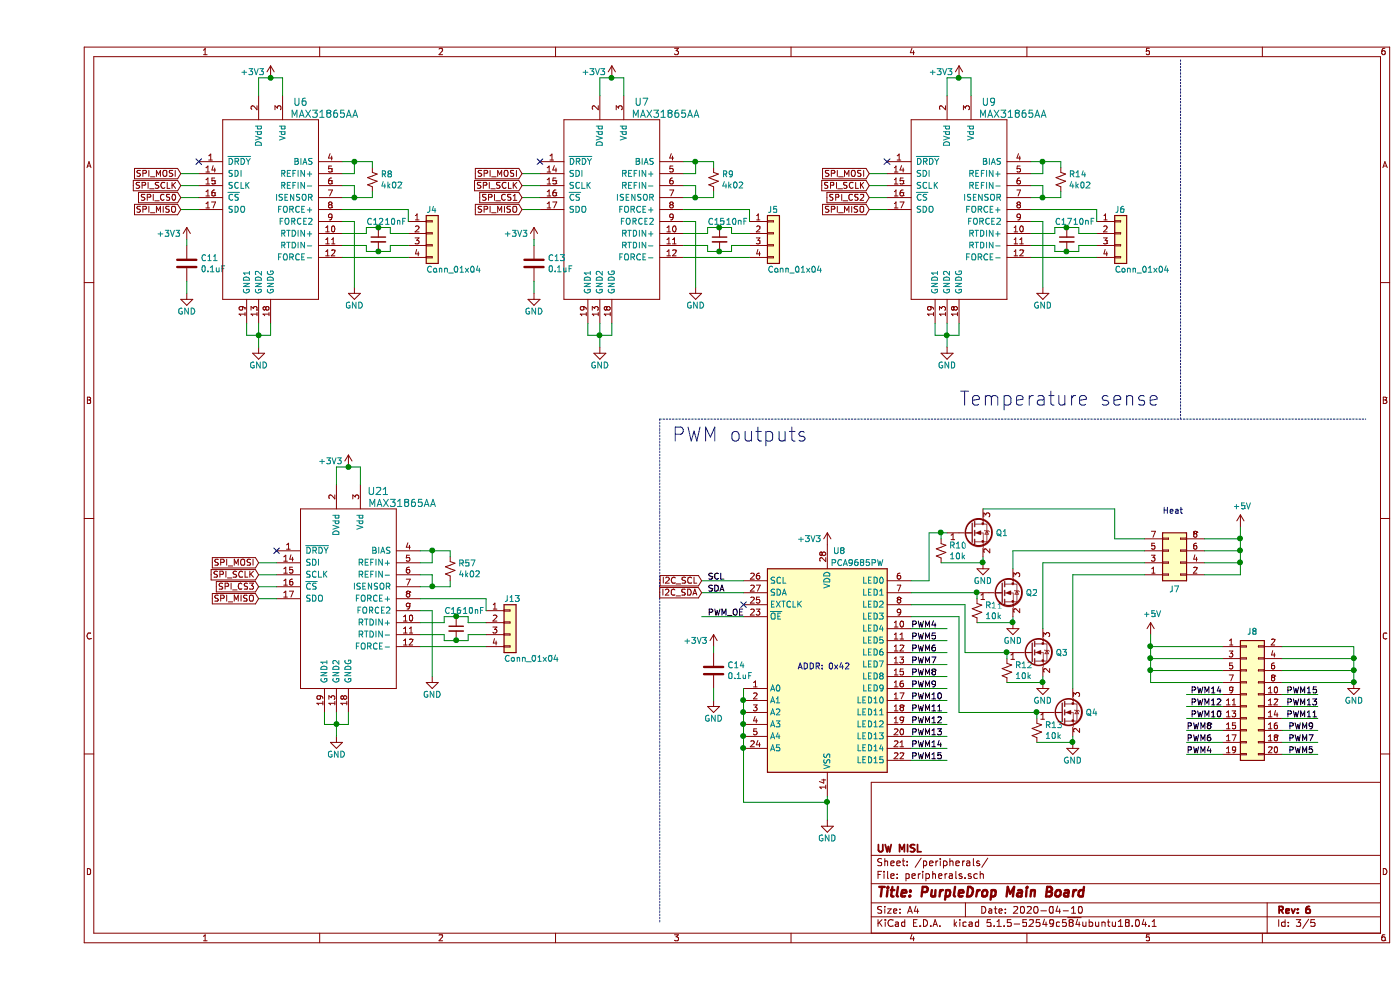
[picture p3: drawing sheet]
EESchema Schematic File Version 4
EELAYER 30 0
EELAYER END
$Descr A4 11693 8268
encoding utf-8
Sheet 3 5
Title "PurpleDrop Main Board"
Date "2020-04-10"
Rev "6"
Comp "UW MISL"
Comment1 ""
Comment2 ""
Comment3 ""
Comment4 ""
$EndDescr
$Comp
L Driver_LED:PCA9685PW U8
U 1 1
P 6600 5550
F 0 "U8" H 6700 6500 50  0000 C CNN
F 1 "PCA9685PW" H 6850 6400 50  0000 C CNN
F 2 "Package_SO:TSSOP-28_4.4x9.7mm_P0.65mm" H 6625 4575 50  0001 L CNN
F 3 "http://www.nxp.com/documents/data_sheet/PCA9685.pdf" H 6200 6250 50  0001 C CNN
F 4 "PCA9685PW" H 6600 5550 50  0001 C CNN "PN"
F 5 "568-11925-1-ND " H 6600 5550 50  0001 C CNN "Digikey PN"
	1    6600 5550
	1    0    0    -1  
$EndComp
$Comp
L power:GND #PWR?
U 1 1
P 6600 6850
AR Path="/5D31F1CA/5D7A4ACF" Ref="#PWR?"  Part="1" 
AR Path="/5D31F2B8/5D7A4ACF" Ref="#PWR?"  Part="1" 
AR Path="/5D7A24CC/5D7A4ACF" Ref="#PWR054"  Part="1" 
F 0 "#PWR054" H 6600 6600 50  0001 C CNN
F 1 "GND" H 6600 6700 50  0000 C CNN
F 2 "" H 6600 6850 60  0000 C CNN
F 3 "" H 6600 6850 60  0000 C CNN
	1    6600 6850
	1    0    0    -1  
$EndComp
$Comp
L power:+3V3 #PWR?
U 1 1
P 6600 4550
AR Path="/5D31F2B8/5D7A5C78" Ref="#PWR?"  Part="1" 
AR Path="/5D7A24CC/5D7A5C78" Ref="#PWR053"  Part="1" 
F 0 "#PWR053" H 6600 4400 50  0001 C CNN
F 1 "+3V3" H 6450 4600 50  0000 C CNN
F 2 "" H 6600 4550 50  0001 C CNN
F 3 "" H 6600 4550 50  0001 C CNN
	1    6600 4550
	1    0    0    -1  
$EndComp
Wire Wire Line
	5900 4850 5550 4850
Wire Wire Line
	5900 4950 5550 4950
Wire Wire Line
	5900 5150 5550 5150
Text Label 5600 4850 0    50   ~ 0
SCL
Text Label 5600 4950 0    50   ~ 0
SDA
Text Label 5600 5150 0    50   ~ 0
PWM_OE
$Comp
L Device:C C14
U 1 1
P 5650 5600
F 0 "C14" H 5765 5646 50  0000 L CNN
F 1 "0.1uF" H 5765 5555 50  0000 L CNN
F 2 "Capacitor_SMD:C_0603_1608Metric" H 5688 5450 50  0001 C CNN
F 3 "~" H 5650 5600 50  0001 C CNN
F 4 "CC0603KRX7R7BB104" H 5650 5600 50  0001 C CNN "PN"
F 5 "311-1088-2-ND " H 5650 5600 50  0001 C CNN "Digikey PN"
F 6 "16V" H 5650 5600 50  0001 C CNN "Description"
F 7 "16V" H 5650 5600 50  0001 C CNN "Part Description"
	1    5650 5600
	1    0    0    -1  
$EndComp
$Comp
L power:+3V3 #PWR?
U 1 1
P 5650 5400
AR Path="/5D31F2B8/5D7A9D64" Ref="#PWR?"  Part="1" 
AR Path="/5D7A24CC/5D7A9D64" Ref="#PWR051"  Part="1" 
F 0 "#PWR051" H 5650 5250 50  0001 C CNN
F 1 "+3V3" H 5500 5450 50  0000 C CNN
F 2 "" H 5650 5400 50  0001 C CNN
F 3 "" H 5650 5400 50  0001 C CNN
	1    5650 5400
	1    0    0    -1  
$EndComp
$Comp
L power:GND #PWR?
U 1 1
P 5650 5850
AR Path="/5D31F1CA/5D7AA40C" Ref="#PWR?"  Part="1" 
AR Path="/5D31F2B8/5D7AA40C" Ref="#PWR?"  Part="1" 
AR Path="/5D7A24CC/5D7AA40C" Ref="#PWR052"  Part="1" 
F 0 "#PWR052" H 5650 5600 50  0001 C CNN
F 1 "GND" H 5650 5700 50  0000 C CNN
F 2 "" H 5650 5850 60  0000 C CNN
F 3 "" H 5650 5850 60  0000 C CNN
	1    5650 5850
	1    0    0    -1  
$EndComp
Wire Wire Line
	5650 5400 5650 5450
Wire Wire Line
	5650 5750 5650 5850
Wire Wire Line
	6600 6650 6600 6700
Wire Wire Line
	5900 5750 5900 5850
Wire Wire Line
	5900 5950 5900 5850
Connection ~ 5900 5850
Wire Wire Line
	5900 5950 5900 6050
Connection ~ 5900 5950
Wire Wire Line
	5900 6050 5900 6150
Connection ~ 5900 6050
Wire Wire Line
	5900 6150 5900 6250
Connection ~ 5900 6150
Wire Wire Line
	5900 6250 5900 6700
Wire Wire Line
	5900 6700 6600 6700
Connection ~ 5900 6250
Connection ~ 6600 6700
Wire Wire Line
	6600 6700 6600 6850
Text Notes 6350 5600 0    50   ~ 0
ADDR: 0x42
NoConn ~ 5900 5050
$Comp
L Device:Q_NMOS_GSD Q1
U 1 1
P 7800 4450
F 0 "Q1" H 8006 4450 50  0000 L CNN
F 1 "SSM3K329R" H 8006 4405 50  0001 L CNN
F 2 "Package_TO_SOT_SMD:SOT-23" H 8000 4550 50  0001 C CNN
F 3 "~" H 7800 4450 50  0001 C CNN
F 4 "SSM3K329R" H 7800 4450 50  0001 C CNN "PN"
F 5 "SSM3K329RLFCT-ND" H 7800 4450 50  0001 C CNN "Digikey PN"
	1    7800 4450
	1    0    0    -1  
$EndComp
$Comp
L Device:Q_NMOS_GSD Q2
U 1 1
P 8050 4950
F 0 "Q2" H 8256 4950 50  0000 L CNN
F 1 "SSM3K329R" H 8256 4905 50  0001 L CNN
F 2 "Package_TO_SOT_SMD:SOT-23" H 8250 5050 50  0001 C CNN
F 3 "~" H 8050 4950 50  0001 C CNN
F 4 "SSM3K329R" H 8050 4950 50  0001 C CNN "PN"
F 5 "SSM3K329RLFCT-ND" H 8050 4950 50  0001 C CNN "Digikey PN"
	1    8050 4950
	1    0    0    -1  
$EndComp
$Comp
L Device:Q_NMOS_GSD Q3
U 1 1
P 8300 5450
F 0 "Q3" H 8506 5450 50  0000 L CNN
F 1 "SSM3K329R" H 8506 5405 50  0001 L CNN
F 2 "Package_TO_SOT_SMD:SOT-23" H 8500 5550 50  0001 C CNN
F 3 "~" H 8300 5450 50  0001 C CNN
F 4 "SSM3K329R" H 8300 5450 50  0001 C CNN "PN"
F 5 "SSM3K329RLFCT-ND" H 8300 5450 50  0001 C CNN "Digikey PN"
	1    8300 5450
	1    0    0    -1  
$EndComp
$Comp
L Device:Q_NMOS_GSD Q4
U 1 1
P 8550 5950
F 0 "Q4" H 8756 5950 50  0000 L CNN
F 1 "SSM3K329R" H 8756 5905 50  0001 L CNN
F 2 "Package_TO_SOT_SMD:SOT-23" H 8750 6050 50  0001 C CNN
F 3 "~" H 8550 5950 50  0001 C CNN
F 4 "SSM3K329R" H 8550 5950 50  0001 C CNN "PN"
F 5 "SSM3K329RLFCT-ND" H 8550 5950 50  0001 C CNN "Digikey PN"
	1    8550 5950
	1    0    0    -1  
$EndComp
$Comp
L power:GND #PWR?
U 1 1
P 7900 4700
AR Path="/5D31F1CA/5D7BB854" Ref="#PWR?"  Part="1" 
AR Path="/5D31F2B8/5D7BB854" Ref="#PWR?"  Part="1" 
AR Path="/5D7A24CC/5D7BB854" Ref="#PWR059"  Part="1" 
F 0 "#PWR059" H 7900 4450 50  0001 C CNN
F 1 "GND" H 7900 4550 50  0000 C CNN
F 2 "" H 7900 4700 60  0000 C CNN
F 3 "" H 7900 4700 60  0000 C CNN
	1    7900 4700
	1    0    0    -1  
$EndComp
$Comp
L power:GND #PWR?
U 1 1
P 8150 5200
AR Path="/5D31F1CA/5D7BC585" Ref="#PWR?"  Part="1" 
AR Path="/5D31F2B8/5D7BC585" Ref="#PWR?"  Part="1" 
AR Path="/5D7A24CC/5D7BC585" Ref="#PWR060"  Part="1" 
F 0 "#PWR060" H 8150 4950 50  0001 C CNN
F 1 "GND" H 8150 5050 50  0000 C CNN
F 2 "" H 8150 5200 60  0000 C CNN
F 3 "" H 8150 5200 60  0000 C CNN
	1    8150 5200
	1    0    0    -1  
$EndComp
$Comp
L power:GND #PWR?
U 1 1
P 8400 5700
AR Path="/5D31F1CA/5D7BCB11" Ref="#PWR?"  Part="1" 
AR Path="/5D31F2B8/5D7BCB11" Ref="#PWR?"  Part="1" 
AR Path="/5D7A24CC/5D7BCB11" Ref="#PWR062"  Part="1" 
F 0 "#PWR062" H 8400 5450 50  0001 C CNN
F 1 "GND" H 8400 5550 50  0000 C CNN
F 2 "" H 8400 5700 60  0000 C CNN
F 3 "" H 8400 5700 60  0000 C CNN
	1    8400 5700
	1    0    0    -1  
$EndComp
$Comp
L power:GND #PWR?
U 1 1
P 8650 6200
AR Path="/5D31F1CA/5D7BD7E6" Ref="#PWR?"  Part="1" 
AR Path="/5D31F2B8/5D7BD7E6" Ref="#PWR?"  Part="1" 
AR Path="/5D7A24CC/5D7BD7E6" Ref="#PWR063"  Part="1" 
F 0 "#PWR063" H 8650 5950 50  0001 C CNN
F 1 "GND" H 8650 6050 50  0000 C CNN
F 2 "" H 8650 6200 60  0000 C CNN
F 3 "" H 8650 6200 60  0000 C CNN
	1    8650 6200
	1    0    0    -1  
$EndComp
Wire Wire Line
	7300 4850 7450 4850
Wire Wire Line
	7450 4850 7450 4450
Wire Wire Line
	7450 4450 7550 4450
Wire Wire Line
	7300 4950 7850 4950
Wire Wire Line
	7300 5050 7750 5050
Wire Wire Line
	7750 5050 7750 5450
Wire Wire Line
	7750 5450 8100 5450
Wire Wire Line
	7300 5150 7700 5150
Wire Wire Line
	7700 5150 7700 5950
Wire Wire Line
	7700 5950 8350 5950
Wire Wire Line
	7300 5250 7600 5250
Wire Wire Line
	7300 5350 7600 5350
Wire Wire Line
	7300 5450 7600 5450
Wire Wire Line
	7300 5550 7600 5550
Wire Wire Line
	7300 5650 7600 5650
Wire Wire Line
	7300 5750 7600 5750
Wire Wire Line
	7300 5850 7600 5850
Wire Wire Line
	7300 5950 7600 5950
Wire Wire Line
	7300 6050 7600 6050
Wire Wire Line
	7300 6150 7600 6150
Wire Wire Line
	7300 6250 7600 6250
Wire Wire Line
	7300 6350 7600 6350
Wire Wire Line
	10050 4400 10050 4500
Wire Wire Line
	10050 4800 9750 4800
Wire Wire Line
	9750 4700 10050 4700
Connection ~ 10050 4700
Wire Wire Line
	10050 4700 10050 4800
Wire Wire Line
	9750 4600 10050 4600
Connection ~ 10050 4600
Wire Wire Line
	10050 4600 10050 4700
Wire Wire Line
	9750 4500 10050 4500
Connection ~ 10050 4500
Wire Wire Line
	10050 4500 10050 4600
Wire Wire Line
	7900 4250 9000 4250
Wire Wire Line
	8150 4750 8150 4600
Text Label 7300 5250 0    50   ~ 0
PWM4
Text Label 7300 5350 0    50   ~ 0
PWM5
Text Label 7300 5450 0    50   ~ 0
PWM6
Text Label 7300 5550 0    50   ~ 0
PWM7
Text Label 7300 5650 0    50   ~ 0
PWM8
Text Label 7300 5750 0    50   ~ 0
PWM9
Text Label 7300 5850 0    50   ~ 0
PWM10
Text Label 7300 5950 0    50   ~ 0
PWM11
Text Label 7300 6050 0    50   ~ 0
PWM12
Text Label 7300 6150 0    50   ~ 0
PWM13
Text Label 7300 6250 0    50   ~ 0
PWM14
Text Label 7300 6350 0    50   ~ 0
PWM15
Wire Wire Line
	9600 6300 9900 6300
Wire Wire Line
	9600 6200 9900 6200
Wire Wire Line
	9600 6100 9900 6100
Wire Wire Line
	9600 6000 9900 6000
Wire Wire Line
	9600 5900 9900 5900
Wire Wire Line
	9600 5800 9900 5800
Wire Wire Line
	10700 5800 10400 5800
Wire Wire Line
	10700 5900 10400 5900
Wire Wire Line
	10700 6000 10400 6000
Wire Wire Line
	10700 6100 10400 6100
Wire Wire Line
	10700 6200 10400 6200
Wire Wire Line
	10700 6300 10400 6300
Text Label 9600 6300 0    50   ~ 0
PWM4
Text Label 10450 6300 0    50   ~ 0
PWM5
Text Label 9600 6200 0    50   ~ 0
PWM6
Text Label 10450 6200 0    50   ~ 0
PWM7
Text Label 9600 6100 0    50   ~ 0
PWM8
Text Label 10450 6100 0    50   ~ 0
PWM9
Text Label 9900 6000 2    50   ~ 0
PWM10
Text Label 10700 6000 2    50   ~ 0
PWM11
Text Label 9900 5900 2    50   ~ 0
PWM12
Text Label 10700 5900 2    50   ~ 0
PWM13
Text Label 9900 5800 2    50   ~ 0
PWM14
Text Label 10700 5800 2    50   ~ 0
PWM15
$Comp
L power:GND #PWR?
U 1 1
P 11000 5700
AR Path="/5D31F1CA/5D7DAF05" Ref="#PWR?"  Part="1" 
AR Path="/5D31F2B8/5D7DAF05" Ref="#PWR?"  Part="1" 
AR Path="/5D7A24CC/5D7DAF05" Ref="#PWR066"  Part="1" 
F 0 "#PWR066" H 11000 5450 50  0001 C CNN
F 1 "GND" H 11000 5550 50  0000 C CNN
F 2 "" H 11000 5700 60  0000 C CNN
F 3 "" H 11000 5700 60  0000 C CNN
	1    11000 5700
	1    0    0    -1  
$EndComp
Wire Wire Line
	10400 5400 11000 5400
Wire Wire Line
	10400 5500 11000 5500
Wire Wire Line
	11000 5500 11000 5400
Wire Wire Line
	11000 5600 11000 5700
Wire Wire Line
	10400 5700 11000 5700
Wire Wire Line
	10400 5600 11000 5600
Connection ~ 11000 5700
Wire Wire Line
	9300 5400 9300 5300
Wire Wire Line
	9900 5400 9300 5400
Wire Wire Line
	9900 5500 9300 5500
Wire Wire Line
	9300 5500 9300 5400
Connection ~ 9300 5400
Wire Wire Line
	9300 5600 9300 5700
Wire Wire Line
	9900 5700 9300 5700
Wire Wire Line
	9900 5600 9300 5600
$Comp
L Device:R_Small_US R10
U 1 1
P 7550 4600
F 0 "R10" H 7618 4646 50  0000 L CNN
F 1 "10k" H 7618 4555 50  0000 L CNN
F 2 "Resistor_SMD:R_0603_1608Metric" H 7550 4600 50  0001 C CNN
F 3 "~" H 7550 4600 50  0001 C CNN
F 4 "RC0603JR-0710KL" H 7550 4600 50  0001 C CNN "PN"
F 5 " 311-10KGRCT-ND" H 7550 4600 50  0001 C CNN "Digikey PN"
	1    7550 4600
	1    0    0    -1  
$EndComp
$Comp
L Device:R_Small_US R11
U 1 1
P 7850 5100
F 0 "R11" H 7918 5146 50  0000 L CNN
F 1 "10k" H 7918 5055 50  0000 L CNN
F 2 "Resistor_SMD:R_0603_1608Metric" H 7850 5100 50  0001 C CNN
F 3 "~" H 7850 5100 50  0001 C CNN
F 4 "RC0603JR-0710KL" H 7850 5100 50  0001 C CNN "PN"
F 5 " 311-10KGRCT-ND" H 7850 5100 50  0001 C CNN "Digikey PN"
	1    7850 5100
	1    0    0    -1  
$EndComp
$Comp
L Device:R_Small_US R12
U 1 1
P 8100 5600
F 0 "R12" H 8168 5646 50  0000 L CNN
F 1 "10k" H 8168 5555 50  0000 L CNN
F 2 "Resistor_SMD:R_0603_1608Metric" H 8100 5600 50  0001 C CNN
F 3 "~" H 8100 5600 50  0001 C CNN
F 4 "RC0603JR-0710KL" H 8100 5600 50  0001 C CNN "PN"
F 5 " 311-10KGRCT-ND" H 8100 5600 50  0001 C CNN "Digikey PN"
	1    8100 5600
	1    0    0    -1  
$EndComp
$Comp
L Device:R_Small_US R13
U 1 1
P 8350 6100
F 0 "R13" H 8418 6146 50  0000 L CNN
F 1 "10k" H 8418 6055 50  0000 L CNN
F 2 "Resistor_SMD:R_0603_1608Metric" H 8350 6100 50  0001 C CNN
F 3 "~" H 8350 6100 50  0001 C CNN
F 4 "RC0603JR-0710KL" H 8350 6100 50  0001 C CNN "PN"
F 5 " 311-10KGRCT-ND" H 8350 6100 50  0001 C CNN "Digikey PN"
	1    8350 6100
	1    0    0    -1  
$EndComp
Wire Wire Line
	7550 4500 7550 4450
Connection ~ 7550 4450
Wire Wire Line
	7550 4450 7600 4450
Wire Wire Line
	7550 4700 7900 4700
Wire Wire Line
	7900 4650 7900 4700
Connection ~ 7900 4700
Wire Wire Line
	7850 4950 7850 5000
Connection ~ 7850 4950
Wire Wire Line
	7850 5200 8150 5200
Wire Wire Line
	8150 5150 8150 5200
Connection ~ 8150 5200
Wire Wire Line
	8400 5650 8400 5700
Wire Wire Line
	8650 6150 8650 6200
Wire Wire Line
	8350 6000 8350 5950
Connection ~ 8350 5950
Wire Wire Line
	8350 6200 8650 6200
Connection ~ 8650 6200
Wire Wire Line
	8100 5500 8100 5450
Connection ~ 8100 5450
Connection ~ 8400 5700
Wire Wire Line
	8100 5700 8400 5700
Wire Wire Line
	11000 5500 11000 5600
Connection ~ 11000 5500
Connection ~ 11000 5600
Wire Wire Line
	9300 5500 9300 5600
Connection ~ 9300 5500
Connection ~ 9300 5600
Text GLabel 1200 1450 0    50   Input ~ 0
SPI_MOSI
Text GLabel 1200 1750 0    50   Input ~ 0
SPI_MISO
Text GLabel 1200 1550 0    50   Input ~ 0
SPI_SCLK
Text GLabel 1200 1650 0    50   Input ~ 0
SPI_CS0
Text GLabel 4050 1650 0    50   Input ~ 0
SPI_CS1
Text GLabel 6950 1650 0    50   Input ~ 0
SPI_CS2
Wire Wire Line
	1200 1450 1350 1450
Wire Wire Line
	1350 1550 1200 1550
Wire Wire Line
	1350 1750 1200 1750
$Comp
L power:+3V3 #PWR?
U 1 1
P 1950 650
AR Path="/5D31F2B8/5D220ADC" Ref="#PWR?"  Part="1" 
AR Path="/5D7A24CC/5D220ADC" Ref="#PWR044"  Part="1" 
F 0 "#PWR044" H 1950 500 50  0001 C CNN
F 1 "+3V3" H 1800 700 50  0000 C CNN
F 2 "" H 1950 650 50  0001 C CNN
F 3 "" H 1950 650 50  0001 C CNN
	1    1950 650 
	1    0    0    -1  
$EndComp
$Comp
L power:GND #PWR?
U 1 1
P 1850 2900
AR Path="/5D31F1CA/5D22171C" Ref="#PWR?"  Part="1" 
AR Path="/5D31F2B8/5D22171C" Ref="#PWR?"  Part="1" 
AR Path="/5D7A24CC/5D22171C" Ref="#PWR043"  Part="1" 
F 0 "#PWR043" H 1850 2650 50  0001 C CNN
F 1 "GND" H 1850 2750 50  0000 C CNN
F 2 "" H 1850 2900 60  0000 C CNN
F 3 "" H 1850 2900 60  0000 C CNN
	1    1850 2900
	1    0    0    -1  
$EndComp
Wire Wire Line
	1850 800  1850 650 
Wire Wire Line
	1850 650  1950 650 
Wire Wire Line
	1950 650  2050 650 
Wire Wire Line
	2050 650  2050 800 
Connection ~ 1950 650 
Wire Wire Line
	1850 2700 1850 2800
Wire Wire Line
	1750 2700 1750 2800
Wire Wire Line
	1750 2800 1850 2800
Connection ~ 1850 2800
Wire Wire Line
	1850 2800 1850 2900
Wire Wire Line
	1950 2700 1950 2800
Wire Wire Line
	1950 2800 1850 2800
$Comp
L Device:R_Small_US R8
U 1 1
P 2800 1500
F 0 "R8" H 2868 1546 50  0000 L CNN
F 1 "4k02" H 2868 1455 50  0000 L CNN
F 2 "Resistor_SMD:R_0603_1608Metric" H 2800 1500 50  0001 C CNN
F 3 "~" H 2800 1500 50  0001 C CNN
F 4 "RQ73C1J4K02BTD" H 2800 1500 50  0001 C CNN "PN"
F 5 " A140875CT-ND" H 2800 1500 50  0001 C CNN "Digikey PN"
	1    2800 1500
	1    0    0    -1  
$EndComp
Wire Wire Line
	2800 1650 2800 1600
Wire Wire Line
	2550 1350 2650 1350
Wire Wire Line
	2800 1350 2800 1400
Wire Wire Line
	2550 1450 2650 1450
Wire Wire Line
	2650 1450 2650 1350
Connection ~ 2650 1350
Wire Wire Line
	2650 1350 2800 1350
Wire Wire Line
	2550 1550 2650 1550
Wire Wire Line
	2650 1550 2650 1650
Connection ~ 2650 1650
Wire Wire Line
	2650 1650 2800 1650
Wire Wire Line
	2550 1650 2650 1650
$Comp
L Connector_Generic:Conn_01x04 J4
U 1 1
P 3300 1950
F 0 "J4" H 3250 2150 50  0000 L CNN
F 1 "Conn_01x04" H 3250 1650 50  0000 L CNN
F 2 "Connector_PinHeader_2.54mm:PinHeader_1x04_P2.54mm_Vertical" H 3300 1950 50  0001 C CNN
F 3 "~" H 3300 1950 50  0001 C CNN
	1    3300 1950
	1    0    0    -1  
$EndComp
Wire Wire Line
	2550 1750 3100 1750
Wire Wire Line
	3100 1750 3100 1850
Wire Wire Line
	2550 2150 3100 2150
$Comp
L Device:C_Small C12
U 1 1
P 2850 2000
F 0 "C12" H 2750 2150 50  0000 L CNN
F 1 "10nF" H 2900 2150 50  0000 L CNN
F 2 "Capacitor_SMD:C_0603_1608Metric" H 2850 2000 50  0001 C CNN
F 3 "~" H 2850 2000 50  0001 C CNN
F 4 "CL10B103KB8NNNC" H 2850 2000 50  0001 C CNN "PN"
F 5 "1276-1009-1-ND" H 2850 2000 50  0001 C CNN "Digikey PN"
	1    2850 2000
	1    0    0    -1  
$EndComp
Wire Wire Line
	2550 1950 2750 1950
Wire Wire Line
	2750 1950 2750 1900
Wire Wire Line
	2750 1900 2850 1900
Wire Wire Line
	2850 1900 2950 1900
Wire Wire Line
	2950 1900 2950 1950
Wire Wire Line
	2950 1950 3100 1950
Connection ~ 2850 1900
Wire Wire Line
	3100 2050 2950 2050
Wire Wire Line
	2950 2050 2950 2100
Wire Wire Line
	2950 2100 2850 2100
Wire Wire Line
	2850 2100 2750 2100
Wire Wire Line
	2750 2100 2750 2050
Wire Wire Line
	2750 2050 2550 2050
Connection ~ 2850 2100
Wire Wire Line
	2550 1850 2650 1850
Wire Wire Line
	2650 1850 2650 2400
$Comp
L power:GND #PWR?
U 1 1
P 2650 2400
AR Path="/5D31F1CA/5D270259" Ref="#PWR?"  Part="1" 
AR Path="/5D31F2B8/5D270259" Ref="#PWR?"  Part="1" 
AR Path="/5D7A24CC/5D270259" Ref="#PWR045"  Part="1" 
F 0 "#PWR045" H 2650 2150 50  0001 C CNN
F 1 "GND" H 2650 2250 50  0000 C CNN
F 2 "" H 2650 2400 60  0000 C CNN
F 3 "" H 2650 2400 60  0000 C CNN
	1    2650 2400
	1    0    0    -1  
$EndComp
$Comp
L PurpleDrop:MAX31865AA U7
U 1 1
P 4800 1850
F 0 "U7" H 5050 2850 60  0000 C CNN
F 1 "MAX31865AA" H 5250 2750 60  0000 C CNN
F 2 "PD_footprint:MAX31865_SSOP-20_5.3x7.2mm_P0.65mm" H 4900 1850 60  0001 C CNN
F 3 "" H 4900 1850 60  0001 C CNN
F 4 "MAX31865AA" H 4800 1850 50  0001 C CNN "PN"
F 5 "MAX31865AAP+TCT-ND " H 4800 1850 50  0001 C CNN "Digikey PN"
	1    4800 1850
	1    0    0    -1  
$EndComp
Text GLabel 4050 1450 0    50   Input ~ 0
SPI_MOSI
Text GLabel 4050 1750 0    50   Input ~ 0
SPI_MISO
Text GLabel 4050 1550 0    50   Input ~ 0
SPI_SCLK
Wire Wire Line
	4050 1450 4200 1450
Wire Wire Line
	4200 1550 4050 1550
Wire Wire Line
	4200 1750 4050 1750
$Comp
L power:+3V3 #PWR?
U 1 1
P 4800 650
AR Path="/5D31F2B8/5D282E85" Ref="#PWR?"  Part="1" 
AR Path="/5D7A24CC/5D282E85" Ref="#PWR049"  Part="1" 
F 0 "#PWR049" H 4800 500 50  0001 C CNN
F 1 "+3V3" H 4650 700 50  0000 C CNN
F 2 "" H 4800 650 50  0001 C CNN
F 3 "" H 4800 650 50  0001 C CNN
	1    4800 650 
	1    0    0    -1  
$EndComp
$Comp
L power:GND #PWR?
U 1 1
P 4700 2900
AR Path="/5D31F1CA/5D282E8B" Ref="#PWR?"  Part="1" 
AR Path="/5D31F2B8/5D282E8B" Ref="#PWR?"  Part="1" 
AR Path="/5D7A24CC/5D282E8B" Ref="#PWR048"  Part="1" 
F 0 "#PWR048" H 4700 2650 50  0001 C CNN
F 1 "GND" H 4700 2750 50  0000 C CNN
F 2 "" H 4700 2900 60  0000 C CNN
F 3 "" H 4700 2900 60  0000 C CNN
	1    4700 2900
	1    0    0    -1  
$EndComp
Wire Wire Line
	4700 800  4700 650 
Wire Wire Line
	4700 650  4800 650 
Wire Wire Line
	4800 650  4900 650 
Wire Wire Line
	4900 650  4900 800 
Connection ~ 4800 650 
Wire Wire Line
	4700 2700 4700 2800
Wire Wire Line
	4600 2700 4600 2800
Wire Wire Line
	4600 2800 4700 2800
Connection ~ 4700 2800
Wire Wire Line
	4700 2800 4700 2900
Wire Wire Line
	4800 2700 4800 2800
Wire Wire Line
	4800 2800 4700 2800
$Comp
L Device:R_Small_US R9
U 1 1
P 5650 1500
F 0 "R9" H 5718 1546 50  0000 L CNN
F 1 "4k02" H 5718 1455 50  0000 L CNN
F 2 "Resistor_SMD:R_0603_1608Metric" H 5650 1500 50  0001 C CNN
F 3 "~" H 5650 1500 50  0001 C CNN
F 4 "RQ73C1J4K02BTD" H 5650 1500 50  0001 C CNN "PN"
F 5 " A140875CT-ND" H 5650 1500 50  0001 C CNN "Digikey PN"
	1    5650 1500
	1    0    0    -1  
$EndComp
Wire Wire Line
	5650 1650 5650 1600
Wire Wire Line
	5400 1350 5500 1350
Wire Wire Line
	5650 1350 5650 1400
Wire Wire Line
	5400 1450 5500 1450
Wire Wire Line
	5500 1450 5500 1350
Connection ~ 5500 1350
Wire Wire Line
	5500 1350 5650 1350
Wire Wire Line
	5400 1550 5500 1550
Wire Wire Line
	5500 1550 5500 1650
Connection ~ 5500 1650
Wire Wire Line
	5500 1650 5650 1650
Wire Wire Line
	5400 1650 5500 1650
$Comp
L Connector_Generic:Conn_01x04 J5
U 1 1
P 6150 1950
F 0 "J5" H 6100 2150 50  0000 L CNN
F 1 "Conn_01x04" H 6100 1650 50  0000 L CNN
F 2 "Connector_PinHeader_2.54mm:PinHeader_1x04_P2.54mm_Vertical" H 6150 1950 50  0001 C CNN
F 3 "~" H 6150 1950 50  0001 C CNN
	1    6150 1950
	1    0    0    -1  
$EndComp
Wire Wire Line
	5400 1750 5950 1750
Wire Wire Line
	5950 1750 5950 1850
Wire Wire Line
	5400 2150 5950 2150
$Comp
L Device:C_Small C15
U 1 1
P 5700 2000
F 0 "C15" H 5600 2150 50  0000 L CNN
F 1 "10nF" H 5750 2150 50  0000 L CNN
F 2 "Capacitor_SMD:C_0603_1608Metric" H 5700 2000 50  0001 C CNN
F 3 "~" H 5700 2000 50  0001 C CNN
F 4 "CL10B103KB8NNNC" H 5700 2000 50  0001 C CNN "PN"
F 5 "1276-1009-1-ND" H 5700 2000 50  0001 C CNN "Digikey PN"
	1    5700 2000
	1    0    0    -1  
$EndComp
Wire Wire Line
	5400 1950 5600 1950
Wire Wire Line
	5600 1950 5600 1900
Wire Wire Line
	5600 1900 5700 1900
Wire Wire Line
	5700 1900 5800 1900
Wire Wire Line
	5800 1900 5800 1950
Wire Wire Line
	5800 1950 5950 1950
Connection ~ 5700 1900
Wire Wire Line
	5950 2050 5800 2050
Wire Wire Line
	5800 2050 5800 2100
Wire Wire Line
	5800 2100 5700 2100
Wire Wire Line
	5700 2100 5600 2100
Wire Wire Line
	5600 2100 5600 2050
Wire Wire Line
	5600 2050 5400 2050
Connection ~ 5700 2100
Wire Wire Line
	5400 1850 5500 1850
Wire Wire Line
	5500 1850 5500 2400
$Comp
L power:GND #PWR?
U 1 1
P 5500 2400
AR Path="/5D31F1CA/5D282ECE" Ref="#PWR?"  Part="1" 
AR Path="/5D31F2B8/5D282ECE" Ref="#PWR?"  Part="1" 
AR Path="/5D7A24CC/5D282ECE" Ref="#PWR050"  Part="1" 
F 0 "#PWR050" H 5500 2150 50  0001 C CNN
F 1 "GND" H 5500 2250 50  0000 C CNN
F 2 "" H 5500 2400 60  0000 C CNN
F 3 "" H 5500 2400 60  0000 C CNN
	1    5500 2400
	1    0    0    -1  
$EndComp
Text GLabel 6950 1450 0    50   Input ~ 0
SPI_MOSI
Text GLabel 6950 1750 0    50   Input ~ 0
SPI_MISO
Text GLabel 6950 1550 0    50   Input ~ 0
SPI_SCLK
Wire Wire Line
	6950 1450 7100 1450
Wire Wire Line
	7100 1550 6950 1550
Wire Wire Line
	7100 1750 6950 1750
$Comp
L power:+3V3 #PWR?
U 1 1
P 7700 650
AR Path="/5D31F2B8/5D2A1D09" Ref="#PWR?"  Part="1" 
AR Path="/5D7A24CC/5D2A1D09" Ref="#PWR058"  Part="1" 
F 0 "#PWR058" H 7700 500 50  0001 C CNN
F 1 "+3V3" H 7550 700 50  0000 C CNN
F 2 "" H 7700 650 50  0001 C CNN
F 3 "" H 7700 650 50  0001 C CNN
	1    7700 650 
	1    0    0    -1  
$EndComp
$Comp
L power:GND #PWR?
U 1 1
P 7600 2900
AR Path="/5D31F1CA/5D2A1D0F" Ref="#PWR?"  Part="1" 
AR Path="/5D31F2B8/5D2A1D0F" Ref="#PWR?"  Part="1" 
AR Path="/5D7A24CC/5D2A1D0F" Ref="#PWR057"  Part="1" 
F 0 "#PWR057" H 7600 2650 50  0001 C CNN
F 1 "GND" H 7600 2750 50  0000 C CNN
F 2 "" H 7600 2900 60  0000 C CNN
F 3 "" H 7600 2900 60  0000 C CNN
	1    7600 2900
	1    0    0    -1  
$EndComp
Wire Wire Line
	7600 800  7600 650 
Wire Wire Line
	7600 650  7700 650 
Wire Wire Line
	7700 650  7800 650 
Wire Wire Line
	7800 650  7800 800 
Connection ~ 7700 650 
Wire Wire Line
	7600 2700 7600 2800
Wire Wire Line
	7500 2700 7500 2800
Wire Wire Line
	7500 2800 7600 2800
Connection ~ 7600 2800
Wire Wire Line
	7600 2800 7600 2900
Wire Wire Line
	7700 2700 7700 2800
Wire Wire Line
	7700 2800 7600 2800
$Comp
L Device:R_Small_US R14
U 1 1
P 8550 1500
F 0 "R14" H 8618 1546 50  0000 L CNN
F 1 "4k02" H 8618 1455 50  0000 L CNN
F 2 "Resistor_SMD:R_0603_1608Metric" H 8550 1500 50  0001 C CNN
F 3 "~" H 8550 1500 50  0001 C CNN
F 4 "RQ73C1J4K02BTD" H 8550 1500 50  0001 C CNN "PN"
F 5 " A140875CT-ND" H 8550 1500 50  0001 C CNN "Digikey PN"
	1    8550 1500
	1    0    0    -1  
$EndComp
Wire Wire Line
	8550 1650 8550 1600
Wire Wire Line
	8300 1350 8400 1350
Wire Wire Line
	8550 1350 8550 1400
Wire Wire Line
	8300 1450 8400 1450
Wire Wire Line
	8400 1450 8400 1350
Connection ~ 8400 1350
Wire Wire Line
	8300 1550 8400 1550
Wire Wire Line
	8400 1550 8400 1650
Connection ~ 8400 1650
Wire Wire Line
	8300 1650 8400 1650
$Comp
L Connector_Generic:Conn_01x04 J6
U 1 1
P 9050 1950
F 0 "J6" H 9000 2150 50  0000 L CNN
F 1 "Conn_01x04" H 9000 1650 50  0000 L CNN
F 2 "Connector_PinHeader_2.54mm:PinHeader_1x04_P2.54mm_Vertical" H 9050 1950 50  0001 C CNN
F 3 "~" H 9050 1950 50  0001 C CNN
	1    9050 1950
	1    0    0    -1  
$EndComp
Wire Wire Line
	8850 1750 8850 1850
Wire Wire Line
	8300 2150 8850 2150
$Comp
L Device:C_Small C17
U 1 1
P 8600 2000
F 0 "C17" H 8500 2150 50  0000 L CNN
F 1 "10nF" H 8650 2150 50  0000 L CNN
F 2 "Capacitor_SMD:C_0603_1608Metric" H 8600 2000 50  0001 C CNN
F 3 "~" H 8600 2000 50  0001 C CNN
F 4 "CL10B103KB8NNNC" H 8600 2000 50  0001 C CNN "PN"
F 5 "1276-1009-1-ND" H 8600 2000 50  0001 C CNN "Digikey PN"
	1    8600 2000
	1    0    0    -1  
$EndComp
Wire Wire Line
	8300 1950 8500 1950
Wire Wire Line
	8500 1950 8500 1900
Wire Wire Line
	8500 1900 8600 1900
Wire Wire Line
	8600 1900 8700 1900
Wire Wire Line
	8700 1900 8700 1950
Wire Wire Line
	8700 1950 8850 1950
Connection ~ 8600 1900
Wire Wire Line
	8850 2050 8700 2050
Wire Wire Line
	8700 2050 8700 2100
Wire Wire Line
	8700 2100 8600 2100
Wire Wire Line
	8600 2100 8500 2100
Wire Wire Line
	8500 2100 8500 2050
Wire Wire Line
	8500 2050 8300 2050
Connection ~ 8600 2100
Wire Wire Line
	8300 1850 8400 1850
Wire Wire Line
	8400 1850 8400 2400
$Comp
L power:GND #PWR?
U 1 1
P 8400 2400
AR Path="/5D31F1CA/5D2A1D52" Ref="#PWR?"  Part="1" 
AR Path="/5D31F2B8/5D2A1D52" Ref="#PWR?"  Part="1" 
AR Path="/5D7A24CC/5D2A1D52" Ref="#PWR061"  Part="1" 
F 0 "#PWR061" H 8400 2150 50  0001 C CNN
F 1 "GND" H 8400 2250 50  0000 C CNN
F 2 "" H 8400 2400 60  0000 C CNN
F 3 "" H 8400 2400 60  0000 C CNN
	1    8400 2400
	1    0    0    -1  
$EndComp
Wire Wire Line
	7100 1650 6950 1650
Wire Wire Line
	4050 1650 4200 1650
$Comp
L PurpleDrop:MAX31865AA U6
U 1 1
P 1950 1850
F 0 "U6" H 2200 2850 60  0000 C CNN
F 1 "MAX31865AA" H 2400 2750 60  0000 C CNN
F 2 "PD_footprint:MAX31865_SSOP-20_5.3x7.2mm_P0.65mm" H 2050 1850 60  0001 C CNN
F 3 "" H 2050 1850 60  0001 C CNN
F 4 "MAX31865AA" H 1950 1850 50  0001 C CNN "PN"
F 5 "MAX31865AAP+TCT-ND " H 1950 1850 50  0001 C CNN "Digikey PN"
	1    1950 1850
	1    0    0    -1  
$EndComp
Wire Wire Line
	1350 1650 1200 1650
$Comp
L Connector_Generic:Conn_02x04_Odd_Even J7
U 1 1
P 9450 4700
F 0 "J7" H 9500 4925 50  0000 C CNN
F 1 "Conn_02x04_Odd_Even" H 9500 4926 50  0001 C CNN
F 2 "Connector_PinHeader_2.54mm:PinHeader_2x04_P2.54mm_Vertical" H 9450 4700 50  0001 C CNN
F 3 "~" H 9450 4700 50  0001 C CNN
	1    9450 4700
	1    0    0    1   
$EndComp
Wire Notes Line
	9550 3500 9550 500 
Text Notes 7700 3400 0    118  ~ 0
Temperature sense
Text Notes 5300 3700 0    118  ~ 0
PWM outputs
Wire Notes Line
	5200 3500 5200 7700
Wire Notes Line
	5200 3500 11100 3500
Text Notes 9400 4300 0    50   ~ 0
Heat\n
Wire Wire Line
	8400 5250 8400 4700
Wire Wire Line
	8650 5750 8650 4800
Wire Wire Line
	9000 4250 9000 4500
Wire Wire Line
	9000 4500 9250 4500
Wire Wire Line
	8150 4600 9250 4600
Wire Wire Line
	8400 4700 9250 4700
Wire Wire Line
	8650 4800 9250 4800
NoConn ~ 4200 1350
NoConn ~ 1350 1350
NoConn ~ 7100 1350
$Comp
L Connector_Generic:Conn_02x10_Odd_Even J8
U 1 1
P 10100 5800
F 0 "J8" H 10150 6325 50  0000 C CNN
F 1 "Conn_02x10_Odd_Even" H 10150 6326 50  0001 C CNN
F 2 "Connector_PinHeader_2.54mm:PinHeader_2x10_P2.54mm_Vertical" H 10100 5800 50  0001 C CNN
F 3 "~" H 10100 5800 50  0001 C CNN
	1    10100 5800
	1    0    0    -1  
$EndComp
$Comp
L Device:C C13
U 1 1
P 4150 2200
F 0 "C13" H 4265 2246 50  0000 L CNN
F 1 "0.1uF" H 4265 2155 50  0000 L CNN
F 2 "Capacitor_SMD:C_0603_1608Metric" H 4188 2050 50  0001 C CNN
F 3 "~" H 4150 2200 50  0001 C CNN
F 4 "CC0603KRX7R7BB104" H 4150 2200 50  0001 C CNN "PN"
F 5 "311-1088-2-ND " H 4150 2200 50  0001 C CNN "Digikey PN"
F 6 "16V" H 4150 2200 50  0001 C CNN "Description"
F 7 "16V" H 4150 2200 50  0001 C CNN "Part Description"
	1    4150 2200
	1    0    0    -1  
$EndComp
$Comp
L power:+3V3 #PWR?
U 1 1
P 4150 2000
AR Path="/5D31F2B8/5D49CA38" Ref="#PWR?"  Part="1" 
AR Path="/5D7A24CC/5D49CA38" Ref="#PWR046"  Part="1" 
F 0 "#PWR046" H 4150 1850 50  0001 C CNN
F 1 "+3V3" H 4000 2050 50  0000 C CNN
F 2 "" H 4150 2000 50  0001 C CNN
F 3 "" H 4150 2000 50  0001 C CNN
	1    4150 2000
	1    0    0    -1  
$EndComp
$Comp
L power:GND #PWR?
U 1 1
P 4150 2450
AR Path="/5D31F1CA/5D49CA3E" Ref="#PWR?"  Part="1" 
AR Path="/5D31F2B8/5D49CA3E" Ref="#PWR?"  Part="1" 
AR Path="/5D7A24CC/5D49CA3E" Ref="#PWR047"  Part="1" 
F 0 "#PWR047" H 4150 2200 50  0001 C CNN
F 1 "GND" H 4150 2300 50  0000 C CNN
F 2 "" H 4150 2450 60  0000 C CNN
F 3 "" H 4150 2450 60  0000 C CNN
	1    4150 2450
	1    0    0    -1  
$EndComp
Wire Wire Line
	4150 2000 4150 2050
Wire Wire Line
	4150 2350 4150 2450
$Comp
L Device:C C11
U 1 1
P 1250 2200
F 0 "C11" H 1365 2246 50  0000 L CNN
F 1 "0.1uF" H 1365 2155 50  0000 L CNN
F 2 "Capacitor_SMD:C_0603_1608Metric" H 1288 2050 50  0001 C CNN
F 3 "~" H 1250 2200 50  0001 C CNN
F 4 "CC0603KRX7R7BB104" H 1250 2200 50  0001 C CNN "PN"
F 5 "311-1088-2-ND " H 1250 2200 50  0001 C CNN "Digikey PN"
F 6 "16V" H 1250 2200 50  0001 C CNN "Description"
F 7 "16V" H 1250 2200 50  0001 C CNN "Part Description"
	1    1250 2200
	1    0    0    -1  
$EndComp
$Comp
L power:+3V3 #PWR?
U 1 1
P 1250 2000
AR Path="/5D31F2B8/5D4AAF1F" Ref="#PWR?"  Part="1" 
AR Path="/5D7A24CC/5D4AAF1F" Ref="#PWR041"  Part="1" 
F 0 "#PWR041" H 1250 1850 50  0001 C CNN
F 1 "+3V3" H 1100 2050 50  0000 C CNN
F 2 "" H 1250 2000 50  0001 C CNN
F 3 "" H 1250 2000 50  0001 C CNN
	1    1250 2000
	1    0    0    -1  
$EndComp
$Comp
L power:GND #PWR?
U 1 1
P 1250 2450
AR Path="/5D31F1CA/5D4AAF25" Ref="#PWR?"  Part="1" 
AR Path="/5D31F2B8/5D4AAF25" Ref="#PWR?"  Part="1" 
AR Path="/5D7A24CC/5D4AAF25" Ref="#PWR042"  Part="1" 
F 0 "#PWR042" H 1250 2200 50  0001 C CNN
F 1 "GND" H 1250 2300 50  0000 C CNN
F 2 "" H 1250 2450 60  0000 C CNN
F 3 "" H 1250 2450 60  0000 C CNN
	1    1250 2450
	1    0    0    -1  
$EndComp
Wire Wire Line
	1250 2000 1250 2050
Wire Wire Line
	1250 2350 1250 2450
Text GLabel 5550 4850 0    50   Input ~ 0
I2C_SCL
Text GLabel 5550 4950 0    50   Input ~ 0
I2C_SDA
$Comp
L power:+5V #PWR021
U 1 1
P 9300 5300
F 0 "#PWR021" H 9300 5150 50  0001 C CNN
F 1 "+5V" H 9315 5473 50  0000 C CNN
F 2 "" H 9300 5300 50  0001 C CNN
F 3 "" H 9300 5300 50  0001 C CNN
	1    9300 5300
	1    0    0    -1  
$EndComp
Wire Wire Line
	8300 1750 8850 1750
Wire Wire Line
	8400 1650 8550 1650
Wire Wire Line
	8400 1350 8550 1350
$Comp
L PurpleDrop:MAX31865AA U9
U 1 1
P 7700 1850
F 0 "U9" H 7950 2850 60  0000 C CNN
F 1 "MAX31865AA" H 8150 2750 60  0000 C CNN
F 2 "PD_footprint:MAX31865_SSOP-20_5.3x7.2mm_P0.65mm" H 7800 1850 60  0001 C CNN
F 3 "" H 7800 1850 60  0001 C CNN
F 4 "MAX31865AA" H 7700 1850 50  0001 C CNN "PN"
F 5 "MAX31865AAP+TCT-ND " H 7700 1850 50  0001 C CNN "Digikey PN"
	1    7700 1850
	1    0    0    -1  
$EndComp
Text GLabel 1850 4900 0    50   Input ~ 0
SPI_CS3
Text GLabel 1850 4700 0    50   Input ~ 0
SPI_MOSI
Text GLabel 1850 5000 0    50   Input ~ 0
SPI_MISO
Text GLabel 1850 4800 0    50   Input ~ 0
SPI_SCLK
Wire Wire Line
	1850 4700 2000 4700
Wire Wire Line
	2000 4800 1850 4800
Wire Wire Line
	2000 5000 1850 5000
$Comp
L power:+3V3 #PWR?
U 1 1
P 2600 3900
AR Path="/5D31F2B8/5ECE98E7" Ref="#PWR?"  Part="1" 
AR Path="/5D7A24CC/5ECE98E7" Ref="#PWR0108"  Part="1" 
F 0 "#PWR0108" H 2600 3750 50  0001 C CNN
F 1 "+3V3" H 2450 3950 50  0000 C CNN
F 2 "" H 2600 3900 50  0001 C CNN
F 3 "" H 2600 3900 50  0001 C CNN
	1    2600 3900
	1    0    0    -1  
$EndComp
$Comp
L power:GND #PWR?
U 1 1
P 2500 6150
AR Path="/5D31F1CA/5ECE98ED" Ref="#PWR?"  Part="1" 
AR Path="/5D31F2B8/5ECE98ED" Ref="#PWR?"  Part="1" 
AR Path="/5D7A24CC/5ECE98ED" Ref="#PWR0109"  Part="1" 
F 0 "#PWR0109" H 2500 5900 50  0001 C CNN
F 1 "GND" H 2500 6000 50  0000 C CNN
F 2 "" H 2500 6150 60  0000 C CNN
F 3 "" H 2500 6150 60  0000 C CNN
	1    2500 6150
	1    0    0    -1  
$EndComp
Wire Wire Line
	2500 4050 2500 3900
Wire Wire Line
	2500 3900 2600 3900
Wire Wire Line
	2600 3900 2700 3900
Wire Wire Line
	2700 3900 2700 4050
Connection ~ 2600 3900
Wire Wire Line
	2500 5950 2500 6050
Wire Wire Line
	2400 5950 2400 6050
Wire Wire Line
	2400 6050 2500 6050
Connection ~ 2500 6050
Wire Wire Line
	2500 6050 2500 6150
Wire Wire Line
	2600 5950 2600 6050
Wire Wire Line
	2600 6050 2500 6050
$Comp
L Device:R_Small_US R57
U 1 1
P 3450 4750
F 0 "R57" H 3518 4796 50  0000 L CNN
F 1 "4k02" H 3518 4705 50  0000 L CNN
F 2 "Resistor_SMD:R_0603_1608Metric" H 3450 4750 50  0001 C CNN
F 3 "~" H 3450 4750 50  0001 C CNN
F 4 "RQ73C1J4K02BTD" H 3450 4750 50  0001 C CNN "PN"
F 5 " A140875CT-ND" H 3450 4750 50  0001 C CNN "Digikey PN"
	1    3450 4750
	1    0    0    -1  
$EndComp
Wire Wire Line
	3450 4900 3450 4850
Wire Wire Line
	3200 4600 3300 4600
Wire Wire Line
	3450 4600 3450 4650
Wire Wire Line
	3200 4700 3300 4700
Wire Wire Line
	3300 4700 3300 4600
Connection ~ 3300 4600
Wire Wire Line
	3200 4800 3300 4800
Wire Wire Line
	3300 4800 3300 4900
Connection ~ 3300 4900
Wire Wire Line
	3200 4900 3300 4900
$Comp
L Connector_Generic:Conn_01x04 J13
U 1 1
P 3950 5200
F 0 "J13" H 3900 5400 50  0000 L CNN
F 1 "Conn_01x04" H 3900 4900 50  0000 L CNN
F 2 "Connector_PinHeader_2.54mm:PinHeader_1x04_P2.54mm_Vertical" H 3950 5200 50  0001 C CNN
F 3 "~" H 3950 5200 50  0001 C CNN
	1    3950 5200
	1    0    0    -1  
$EndComp
Wire Wire Line
	3750 5000 3750 5100
Wire Wire Line
	3200 5400 3750 5400
$Comp
L Device:C_Small C16
U 1 1
P 3500 5250
F 0 "C16" H 3400 5400 50  0000 L CNN
F 1 "10nF" H 3550 5400 50  0000 L CNN
F 2 "Capacitor_SMD:C_0603_1608Metric" H 3500 5250 50  0001 C CNN
F 3 "~" H 3500 5250 50  0001 C CNN
F 4 "CL10B103KB8NNNC" H 3500 5250 50  0001 C CNN "PN"
F 5 "1276-1009-1-ND" H 3500 5250 50  0001 C CNN "Digikey PN"
	1    3500 5250
	1    0    0    -1  
$EndComp
Wire Wire Line
	3200 5200 3400 5200
Wire Wire Line
	3400 5200 3400 5150
Wire Wire Line
	3400 5150 3500 5150
Wire Wire Line
	3500 5150 3600 5150
Wire Wire Line
	3600 5150 3600 5200
Wire Wire Line
	3600 5200 3750 5200
Connection ~ 3500 5150
Wire Wire Line
	3750 5300 3600 5300
Wire Wire Line
	3600 5300 3600 5350
Wire Wire Line
	3600 5350 3500 5350
Wire Wire Line
	3500 5350 3400 5350
Wire Wire Line
	3400 5350 3400 5300
Wire Wire Line
	3400 5300 3200 5300
Connection ~ 3500 5350
Wire Wire Line
	3200 5100 3300 5100
Wire Wire Line
	3300 5100 3300 5650
$Comp
L power:GND #PWR?
U 1 1
P 3300 5650
AR Path="/5D31F1CA/5ECE992F" Ref="#PWR?"  Part="1" 
AR Path="/5D31F2B8/5ECE992F" Ref="#PWR?"  Part="1" 
AR Path="/5D7A24CC/5ECE992F" Ref="#PWR0110"  Part="1" 
F 0 "#PWR0110" H 3300 5400 50  0001 C CNN
F 1 "GND" H 3300 5500 50  0000 C CNN
F 2 "" H 3300 5650 60  0000 C CNN
F 3 "" H 3300 5650 60  0000 C CNN
	1    3300 5650
	1    0    0    -1  
$EndComp
Wire Wire Line
	2000 4900 1850 4900
NoConn ~ 2000 4600
Wire Wire Line
	3200 5000 3750 5000
Wire Wire Line
	3300 4900 3450 4900
Wire Wire Line
	3300 4600 3450 4600
$Comp
L PurpleDrop:MAX31865AA U21
U 1 1
P 2600 5100
F 0 "U21" H 2850 6100 60  0000 C CNN
F 1 "MAX31865AA" H 3050 6000 60  0000 C CNN
F 2 "PD_footprint:MAX31865_SSOP-20_5.3x7.2mm_P0.65mm" H 2700 5100 60  0001 C CNN
F 3 "" H 2700 5100 60  0001 C CNN
F 4 "MAX31865AA" H 2600 5100 50  0001 C CNN "PN"
F 5 "MAX31865AAP+TCT-ND " H 2600 5100 50  0001 C CNN "Digikey PN"
	1    2600 5100
	1    0    0    -1  
$EndComp
$Comp
L power:+5V #PWR0111
U 1 1
P 10050 4400
F 0 "#PWR0111" H 10050 4250 50  0001 C CNN
F 1 "+5V" H 10065 4573 50  0000 C CNN
F 2 "" H 10050 4400 50  0001 C CNN
F 3 "" H 10050 4400 50  0001 C CNN
	1    10050 4400
	1    0    0    -1  
$EndComp
$EndSCHEMATC
